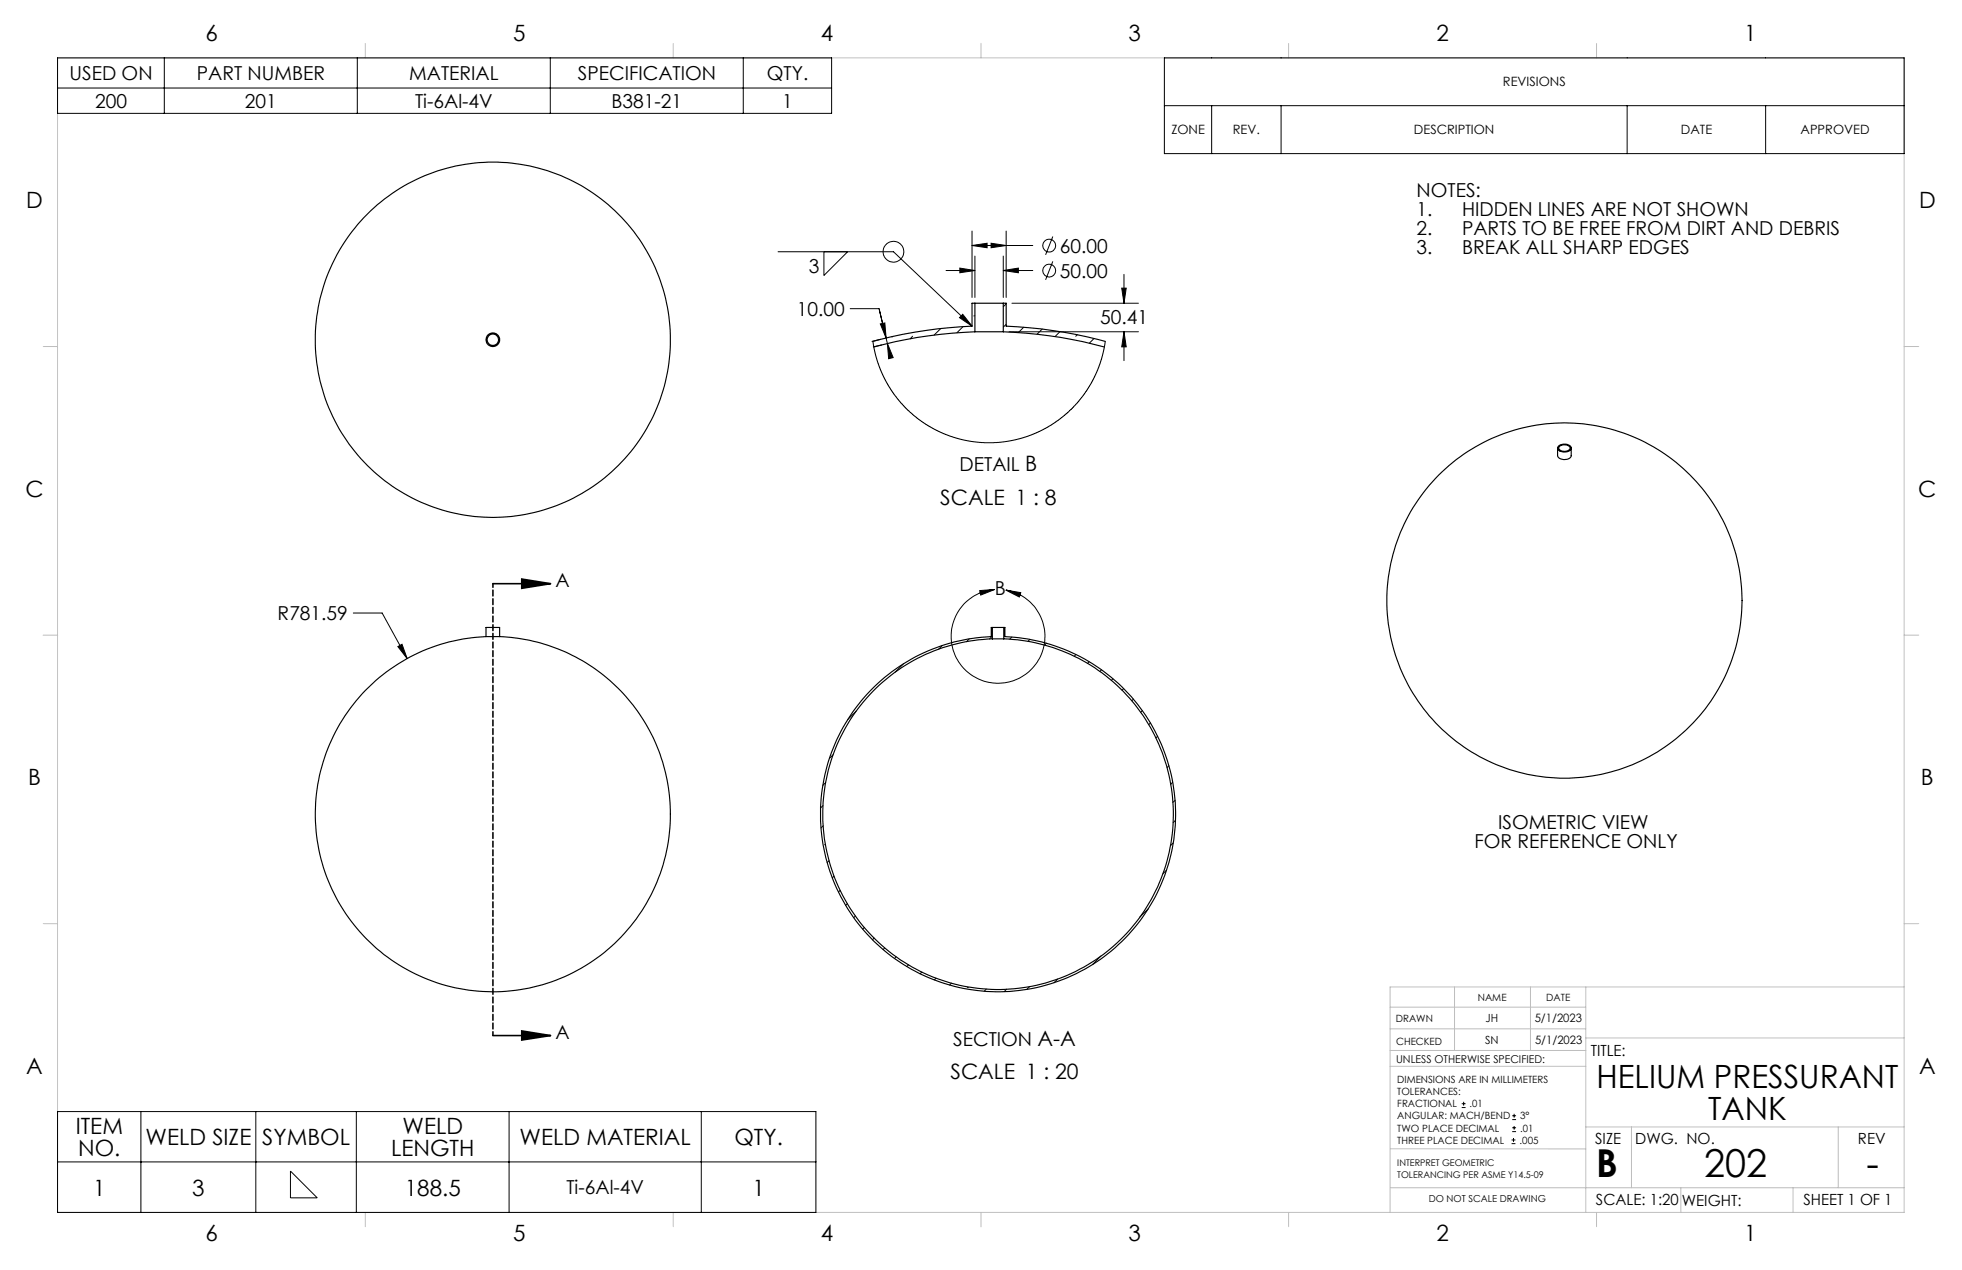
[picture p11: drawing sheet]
<svg xmlns="http://www.w3.org/2000/svg" width="432mm" height="279mm" viewBox="0 0 432 279" stroke-linecap="round" stroke-linejoin="round" font-family="sans-serif">
<g fill="none" stroke="#c0c0c0" stroke-width=".22">
<path d="M12.7 12.7h406.4v254h-406.4zM80.4 9.6v3.1M148.2 9.6v3.1M215.9 9.5v3.2M283.6 9.6v3.1M351.4 9.6v3.1M9.5 76.2h3.2M419.1 76.2h3.2M9.5 139.7h3.2M419.1 139.7h3.2M9.5 203.2h3.2M320.1 217.1v14"/>
<path d="M336.8 217.1v14M349 217.1v49.6M419.1 217.1h-113.2v49.6M419.1 203.2h3.2M305.9 231.1h43.1M305.9 226.3h43.1M305.9 221.6h43.1M305.9 234.6h43.1M349 228.4h70.1M306 252.7l43 .1M349 247.9h70.1M359.1 247.9v13.4"/>
<path d="M404.6 247.9v13.4M80.4 266.7v3.2M148.2 266.7v3.2M215.9 266.7v3.2M283.6 266.7v3.2M306 261.3h113.1M351.4 266.7v3.2M369.9 261.3v5.4M394.6 261.3v5.4"/>
</g>
<g fill="none" stroke="#000" stroke-width=".25">
<path d="M214.6 73a99.8 99.8 0 0 0-22.3 3.3M214.6 66.7h-.7v5.1a99.9 99.9 0 0 0-21.8 3.3M214.6 73h6.2M214.6 66.7h6.2M214.6 66.7v6.3M220.8 73a99.8 99.8 0 0 1 22.3 3.3M220.8 66.7h.6v5.1a100.7 100.7 0 0 1 21.8 3.3M220.8 66.7v6.3M342.8 98.6v1.6a1.74 1.74 0 0 0 3 .1v-1.7M343 98.1a1.97 1.97 0 0 1 2.8 .4 1.54 1.54 0 0 1-2.3 .8l-.7-.5zM343.3 98.1a1.44 1.44 0 0 1 2.2 .5 1.44 1.44 0 0 1-2.5-.1zM218.4 138h-.2v2.1a39.1 39.1 0 0 0-32.1 59 39.1 39.1 0 0 0 67.2 0 39.1 39.1 0 0 0-32.1-59v-2.1h-.3"/>
<path d="M218.4 138h2.5M218.4 138v2.5M220.9 138v2.5M107 140.1a39.1 39.1 0 0 0-32.1 59 39.1 39.1 0 0 0 67.2 0 39.1 39.1 0 0 0-32.1-59M107 140.1h3M107 140.1v-2.1h3v2.1M218.4 140.5a38.6 38.6 0 0 0-32.4 57.4 38.6 38.6 0 0 0 65.9 2.5 38.6 38.6 0 0 0-28-59.6l-3-.3M218.4 140.5h2.5"/>
<circle cx="108.5" cy="74.7" r="1.5"/>
<circle cx="108.5" cy="74.8" r="39.1"/>
<circle cx="108.5" cy="74.7" r="1.24"/>
<circle cx="344.3" cy="132.1" r="39.1"/>
</g>
<g fill="none" stroke="#000" stroke-width=".22">
<path d="M12.7 12.7h170.3v12.2h-170.3zM12.7 19.4h170.3M36.2 12.7v12.2M78.6 12.7v12.2M121.1 12.7v12.2M163.6 12.7v12.2M256.3 12.7h162.8v21.1h-162.8zM256.3 23.2h162.8M266.7 23.2v10.6M281.9 23.2v10.6M358.1 23.2v10.6M388.6 23.2v10.6"/>
<path d="M171.2 55.4h25.4l17.3 16.4M181.3 55.4v5.2l5.2-5.2M208.2 59.5h6.4M211.2 59l3.4 .5-3.4 .5zM213.9 54l3.3-.5v1zM213.9 50.8v14.6M213.9 54h13.4M214.6 56.3v9.1M218.1 53.5l3.3 .5-3.3 .5zM220.8 59.5l3.3-.5v1zM220.8 56.3v9.1M220.8 59.5h6.5"/>
<path d="M221.4 50.8v14.6M231.7 52l-1.6 4.1M231.7 57.5l-1.6 4.1M187.1 67.9h6.4l1.8 7.7M192.1 75.1l.9 4.2 1.6 3.9 1.2 2.2 1.4 1.9 1.6 1.9 1.6 1.6 3.8 2.8 3.9 2 4.1 1.2 4.4 .6h2.8l2.2-.3 4.7-1.1 4.3-2 3.8-2.7 3-3 1.6-2.1 1.2-2 2-4.4 .6-2.3 .4-2.4M193.7 71.3l1-.3 .3 3.4zM193.8 74.6l-1.9 .5M194.1 75.9l-1.9 .4M195.3 75.6l1.3 3.1-1 .2zM196.3 74.1h.1M200.8 74l-.5 .5M207 72.3l-1.4 1.4"/>
<path d="M211.9 69.1l2 2.7-2.7-1.9zM211.9 71.9l-1.3 1.3M214.3 69.5h.1M221.4 66.9l-.6 .6M221.4 71.4l-.6 .6M222.1 73h28.4M222.7 66.7h27.8M225.3 72l-1.2 1.2M229.4 72.4l-1.2 1.1M233.3 73l-1.1 1M237.1 73.7l-.4 .3M240.8 74.5l-1.1 1"/>
<path d="M246.9 63.4h1l-.5 3.3zM247.4 73l.5 3.3h-1zM247.4 60.4v6.3M247.4 73v6.3M77.8 134.9h6.3l5.5 10M215.6 129.9l3.3-.2-3.1 1.2zM218.4 139.9l-.6 .7M218.9 129.7a10.3 10.3 0 0 0-8.3 15.2 10.3 10.3 0 0 0 17.3 1.3 10.3 10.3 0 0 0-6.1-16.3l-.4-.1M221.4 129.8l3.2 .6-.3 .9zM87.6 142.2l.9-.5 1.1 3.2zM188.4 156.5l-1.9 1.8M198.9 146l-1.9 1.9"/>
<path d="M207.4 142l-.8 .8M213.3 140.5l-.6 .7M222.7 140.2l-.5 .4M226.7 140.7l-.5 .4M230.3 141.5l-.4 .4M236.8 144l-.4 .4M239.7 145.6l-.3 .3M242.4 147.4l-.3 .3M244.9 149.3l-.3 .4M247.3 151.5l-.4 .3M249.4 153.8l-.3 .4M251.4 156.4l-.4 .3"/>
<path d="M253.2 159l-.4 .4M181.1 177.2l-.5 .6M181.7 172.2l-.6 .6M183.4 166l-.8 .8M254.8 162l-.4 .3M257.2 168.5l-.3 .4M258.1 172.1l-.4 .4M258.6 176.1l-.5 .4M181.2 181.7l-.5 .4M181.5 185.8h.1M182.5 189.4l-.5 .4M183.6 192.8l-.4 .3"/>
<path d="M184.9 195.9l-.4 .4M186.5 198.8l-.4 .4M252.7 199.9l-1.8 1.9M256.8 191.4l-.9 .8M258.2 185.5l-.6 .6M258.7 180.5l-.5 .5M188.2 201.5l-.3 .4M190.2 204l-.3 .4M192.4 206.4l-.4 .4M194.7 208.6l-.4 .3M197.2 210.5l-.3 .4M200 212.3l-.4 .4"/>
<path d="M202.9 213.9l-.4 .3M206 215.2l-.4 .4M209.4 216.3l-.4 .4M212.9 217.3h.1M217.1 217.6l-.5 .5M221.5 217.6l-.5 .6M226.6 217.1l-.6 .6M232.8 215.4l-.8 .8M242.3 210.3l-1.8 1.9M12.7 244.5h166.9v22.2h-166.9zM12.7 255.6h166.9M31 244.5v22.2"/>
<path d="M56.3 244.5v22.2M63.9 257.6l5.9 5.9h-5.9zM78.4 244.5v22.2M112 244.5v22.2M154.3 244.5v22.2M321.7 243.7h.8M321.7 242.8h.8M322.1 242.4v.8M332.7 251.6h.8M332.7 250.8h.8M332.8 246.3h.9M332.8 245.5h.9"/>
<path d="M332.8 249h.9M332.8 248.1h.9M333.1 250.4v.8M333.2 245v.9M333.2 247.7v.8"/>
<circle cx="196.6" cy="55.4" r="2.29"/>
<circle cx="230.9" cy="54" r="1.42"/>
<circle cx="230.9" cy="59.5" r="1.41"/>
</g>
<path d="M108.5 128.4h12.7M114.8 127.4l6.4 1-6.4 1zM108.5 227.8h12.7M114.8 226.8l6.4 1-6.4 1z" fill="none" stroke="#000" stroke-width=".35"/>
<path d="M108.5 128.4v99.4" fill="none" stroke="#000" stroke-width=".35" stroke-dasharray="1.3 .6" stroke-dashoffset=".5"/>
<g fill="#000">
<path d="M114.8 127.4l6.4 1-6.4 1zM114.8 226.8l6.4 1-6.4 1z"/>
<path d="M215.6 129.9l3.3-.2-3.1 1.2zM221.4 129.8l3.2 .6-.3 .9zM211.9 69.1l2 2.7-2.7-1.9z"/>
<path d="M87.6 142.2l2 2.7-1.1-3.2zM246.9 63.4h1l-.5 3.3zM247.4 73l.5 3.3h-1zM213.9 54l3.3-.5v1zM218.1 53.5l3.3 .5-3.3 .5zM211.2 59l3.4 .5-3.4 .5zM220.8 59.5l3.3-.5v1zM193.7 71.3l1-.3 .3 3.4zM195.3 75.6l1.3 3.1-1 .2z"/>
</g>
<g font-size="8.5">
<text x="351.3" y="259">B</text>
<text x="375.1" y="258.9">202</text>
<text x="410.8" y="258.9">-</text>
</g>
<g font-size="7.1">
<text x="351.4" y="239.3">HELIUM PRESSURANT</text>
<text x="375.9" y="246.3">TANK</text>
</g>
<g font-size="4.9">
<text x="45.2" y="8.9">6</text>
<text x="112.9" y="8.9">5</text>
<text x="180.7" y="8.9">4</text>
<text x="248.4" y="8.9">3</text>
<text x="316.1" y="8.9">2</text>
<text x="383.9" y="8.9">1</text>
<text x="5.8" y="45.8">D</text>
<text x="422.3" y="45.8">D</text>
<text x="5.6" y="109.3">C</text>
<text x="422.2" y="109.3">C</text>
<text x="6.2" y="172.8">B</text>
<text x="422.8" y="172.8">B</text>
<text x="5.8" y="236.3">A</text>
<text x="422.4" y="236.3">A</text>
<text x="16.7" y="249.5">ITEM</text>
<text x="32" y="251.9">WELD SIZE</text>
<text x="57.7" y="251.9">SYMBOL</text>
<text x="88.6" y="249.5">WELD</text>
<text x="114.3" y="251.9">WELD MATERIAL</text>
<text x="161.6" y="251.9">QTY.</text>
<text x="17.2" y="254.4">NO.</text>
<text x="86.1" y="254.4">LENGTH</text>
<text x="20.5" y="263">1</text>
<text x="42.3" y="263">3</text>
<text x="89.1" y="263">188.5</text>
<text x="165.6" y="263">1</text>
<text x="45.2" y="273.1">6</text>
<text x="112.9" y="273.1">5</text>
<text x="180.7" y="273.1">4</text>
<text x="248.4" y="273.1">3</text>
<text x="316.1" y="273.1">2</text>
<text x="383.9" y="273.1">1</text>
</g>
<g font-size="4.7">
<text x="206.9" y="111">SCALE 1 : 8</text>
<text x="209.2" y="237.4">SCALE 1 : 20</text>
</g>
<g font-size="4.2">
<text x="15.3" y="17.5">USED ON</text>
<text x="43.3" y="17.5">PART NUMBER</text>
<text x="90" y="17.5">MATERIAL</text>
<text x="127.2" y="17.5">SPECIFICATION</text>
<text x="168.8" y="17.5">QTY.</text>
<text x="20.9" y="23.7">200</text>
<text x="53.9" y="23.7">201</text>
<text x="91.3" y="23.7">Ti-6Al-4V</text>
<text x="134.6" y="23.7">B381-21</text>
<text x="172.2" y="23.7">1</text>
<text x="311.8" y="43.4">NOTES:</text>
<text x="311.8" y="47.6">1.</text>
<text x="321.8" y="47.6">HIDDEN LINES ARE NOT SHOWN</text>
<text x="311.8" y="51.7">2.</text>
<text x="321.8" y="51.7">PARTS TO BE FREE FROM DIRT AND DEBRIS</text>
<text x="233.3" y="55.6">60.00</text>
<text x="311.8" y="55.9">3.</text>
<text x="321.8" y="55.9">BREAK ALL SHARP EDGES</text>
<text x="178" y="60.1">3</text>
<text x="233.3" y="61.1">50.00</text>
<text x="175.4" y="69.5">10.00</text>
<text x="242.1" y="71.2">50.41</text>
<text x="211.2" y="103.6">DETAIL B</text>
<text x="122.3" y="129.1">A</text>
<text x="219" y="130.9">B</text>
<text x="61.1" y="136.4">R781.59</text>
<text x="329.7" y="182.3">ISOMETRIC VIEW</text>
<text x="324.5" y="186.5">FOR REFERENCE ONLY</text>
<text x="122.3" y="228.5">A</text>
<text x="209.8" y="230">SECTION A-A</text>
<text x="124.6" y="262.7">Ti-6Al-4V</text>
</g>
<g font-size="3.4">
<text x="350.1" y="232.2">TITLE:</text>
<text x="351.1" y="251.6">SIZE</text>
<text x="359.9" y="251.6">DWG. NO.</text>
<text x="408.9" y="251.7">REV</text>
<text x="351.2" y="265.2">SCALE: 1:20</text>
<text x="370.1" y="265.3">WEIGHT:</text>
<text x="396.9" y="265.2">SHEET 1 OF 1</text>
</g>
<g font-size="2.8">
<text x="330.8" y="19">REVISIONS</text>
<text x="257.8" y="29.6">ZONE</text>
<text x="271.3" y="29.6">REV.</text>
<text x="311.2" y="29.6">DESCRIPTION</text>
<text x="369.9" y="29.6">DATE</text>
<text x="396.3" y="29.6">APPROVED</text>
</g>
<g font-size="2.5">
<text x="327" y="224.9">JH</text>
<text x="337.8" y="224.9">5/1/2023</text>
<text x="326.9" y="229.7">SN</text>
<text x="337.8" y="229.7">5/1/2023</text>
</g>
<text font-size="2.4" x="307.3" y="233.8">UNLESS OTHERWISE SPECIFIED:</text>
<g font-size="2.2">
<text x="325.2" y="220.2">NAME</text>
<text x="340.3" y="220.2">DATE</text>
<text x="307.2" y="224.9">DRAWN</text>
<text x="307.3" y="229.8">CHECKED</text>
<text x="307.5" y="238.3">DIMENSIONS ARE IN MILLIMETERS</text>
<text x="307.5" y="241">TOLERANCES:</text>
<text x="307.5" y="243.6">FRACTIONAL</text>
<text x="323.4" y="243.6">.01</text>
<text x="307.5" y="251.6">THREE PLACE DECIMAL</text>
<text x="307.5" y="246.3">ANGULAR: MACH/BEND</text>
<text x="307.5" y="248.9">TWO PLACE DECIMAL</text>
<text x="334.4" y="251.6">.005</text>
<text x="334.6" y="248.9">.01</text>
<text x="334.6" y="246.3">3°</text>
</g>
<text font-size="2.1" x="314.5" y="264.5">DO NOT SCALE DRAWING</text>
<g font-size="2">
<text x="307.5" y="256.6">INTERPRET GEOMETRIC</text>
<text x="307.5" y="259.1">TOLERANCING PER ASME Y14.5-09</text>
</g>
</svg>
